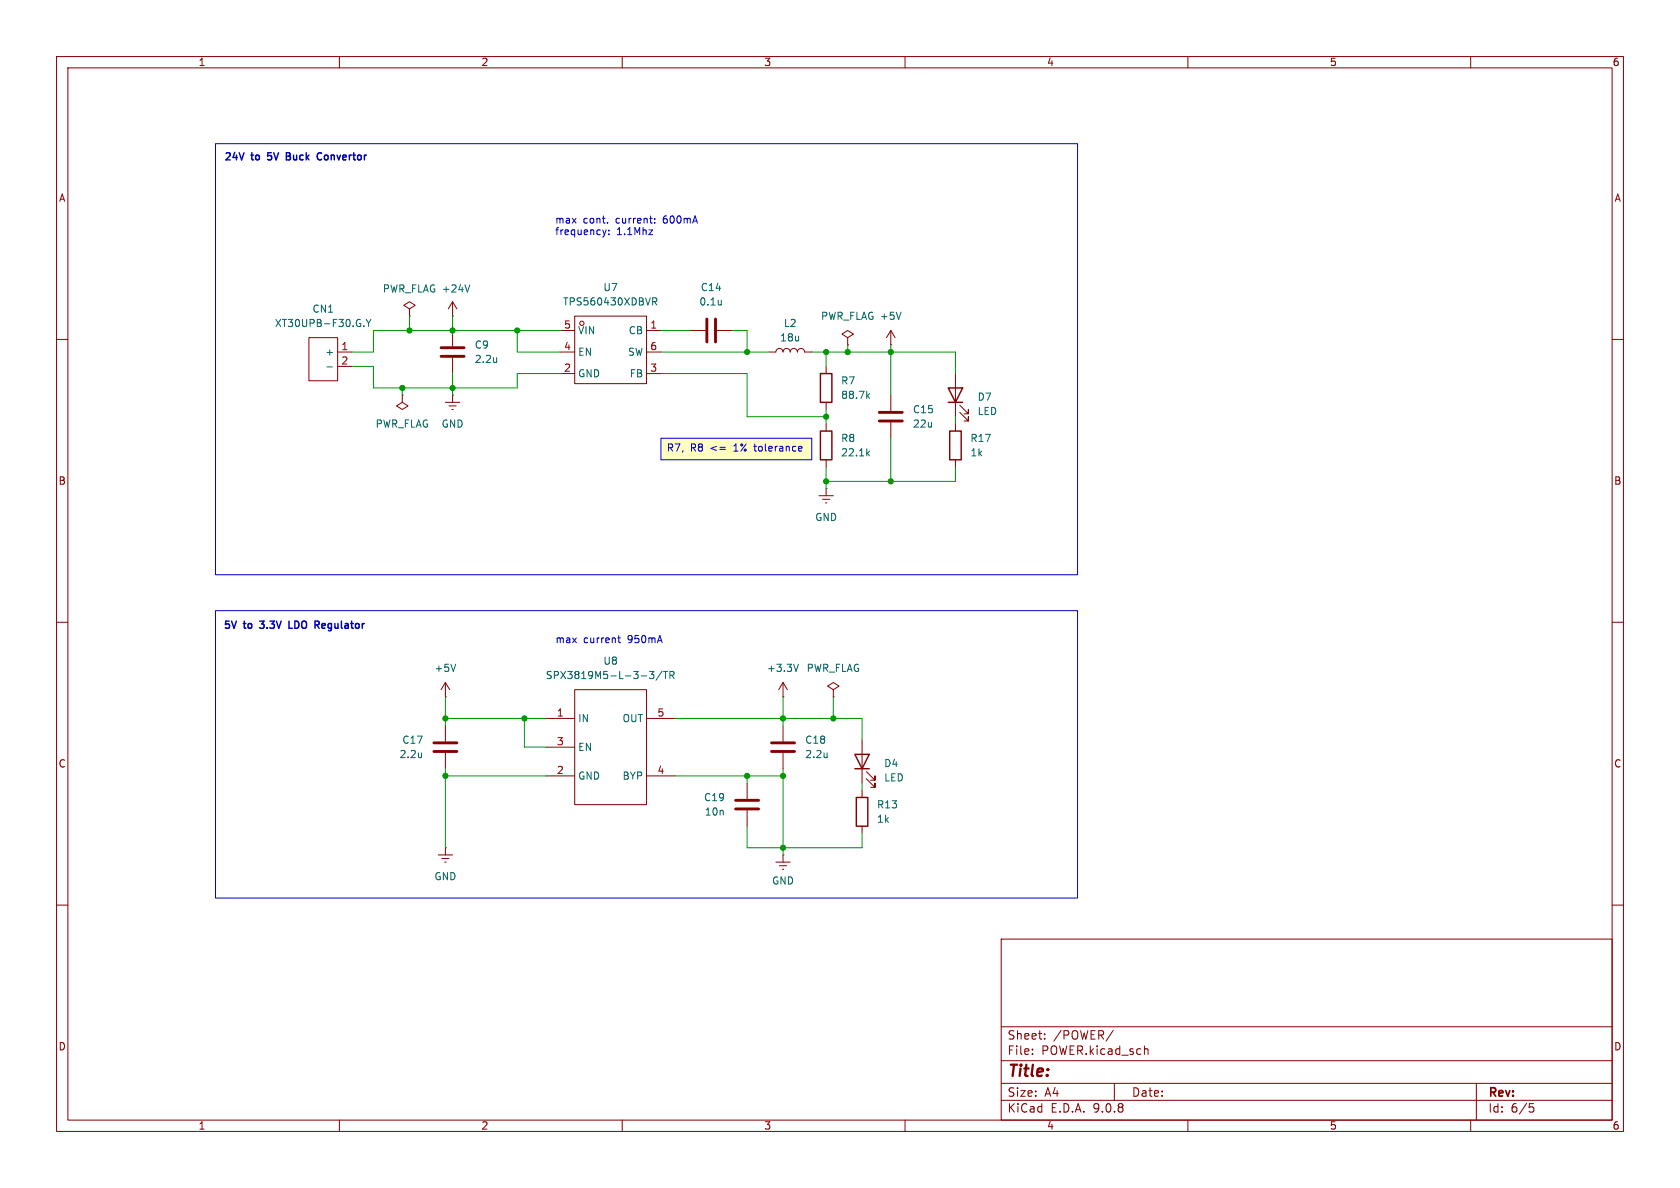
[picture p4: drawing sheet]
(kicad_sch
 (version 20250114)
 (generator "eeschema")
 (generator_version "9.0")
 (paper "A4")
 (lib_symbols
  (symbol "Device:C"
   (pin_numbers (hide yes))
   (pin_names
    (offset 0.254)) (exclude_from_sim no) (in_bom yes) (on_board yes)
   (property "Reference" "C" (at 0.635 2.54 0) (effects (font (size 1.27 1.27)) (justify left)))
   (property "Value" "C" (at 0.635 -2.54 0) (effects (font (size 1.27 1.27)) (justify left)))
   (property "Footprint" "" (at 0.9652 -3.81 0) (effects (font (size 1.27 1.27)) (hide yes)))
   (property "Datasheet" "~" (at 0 0 0) (effects (font (size 1.27 1.27)) (hide yes)))
   (property "Description" "Unpolarized capacitor" (at 0 0 0) (effects (font (size 1.27 1.27)) (hide yes)))
   (symbol "C_0_1"
    (polyline (pts (xy -2.032 0.762) (xy 2.032 0.762)) (stroke (width 0.508) (type default)) (fill (type none)))
    (polyline (pts (xy -2.032 -0.762) (xy 2.032 -0.762)) (stroke (width 0.508) (type default)) (fill (type none))))
   (symbol "C_1_1"
    (pin passive line (at 0 3.81 270) (length 2.794) (name "~" (effects (font (size 1.27 1.27)))) (number "1" (effects (font (size 1.27 1.27)))))
    (pin passive line (at 0 -3.81 90) (length 2.794) (name "~" (effects (font (size 1.27 1.27)))) (number "2" (effects (font (size 1.27 1.27))))))
   (embedded_fonts no))
  (symbol "Device:L"
   (pin_numbers (hide yes))
   (pin_names
    (offset 1.016) (hide yes)) (exclude_from_sim no) (in_bom yes) (on_board yes)
   (property "Reference" "L" (at -1.27 0 90) (effects (font (size 1.27 1.27))))
   (property "Value" "L" (at 1.905 0 90) (effects (font (size 1.27 1.27))))
   (property "Footprint" "" (at 0 0 0) (effects (font (size 1.27 1.27)) (hide yes)))
   (property "Datasheet" "~" (at 0 0 0) (effects (font (size 1.27 1.27)) (hide yes)))
   (property "Description" "Inductor" (at 0 0 0) (effects (font (size 1.27 1.27)) (hide yes)))
   (symbol "L_0_1"
    (arc (start 0 2.54) (mid 0.6323 1.905) (end 0 1.27) (stroke (width 0) (type default)) (fill (type none)))
    (arc (start 0 1.27) (mid 0.6323 0.635) (end 0 0) (stroke (width 0) (type default)) (fill (type none)))
    (arc (start 0 0) (mid 0.6323 -0.635) (end 0 -1.27) (stroke (width 0) (type default)) (fill (type none)))
    (arc (start 0 -1.27) (mid 0.6323 -1.905) (end 0 -2.54) (stroke (width 0) (type default)) (fill (type none))))
   (symbol "L_1_1"
    (pin passive line (at 0 3.81 270) (length 1.27) (name "1" (effects (font (size 1.27 1.27)))) (number "1" (effects (font (size 1.27 1.27)))))
    (pin passive line (at 0 -3.81 90) (length 1.27) (name "2" (effects (font (size 1.27 1.27)))) (number "2" (effects (font (size 1.27 1.27))))))
   (embedded_fonts no))
  (symbol "Device:LED"
   (pin_numbers (hide yes))
   (pin_names
    (offset 1.016) (hide yes)) (exclude_from_sim no) (in_bom yes) (on_board yes)
   (property "Reference" "D" (at 0 2.54 0) (effects (font (size 1.27 1.27))))
   (property "Value" "LED" (at 0 -2.54 0) (effects (font (size 1.27 1.27))))
   (property "Footprint" "" (at 0 0 0) (effects (font (size 1.27 1.27)) (hide yes)))
   (property "Datasheet" "~" (at 0 0 0) (effects (font (size 1.27 1.27)) (hide yes)))
   (property "Description" "Light emitting diode" (at 0 0 0) (effects (font (size 1.27 1.27)) (hide yes)))
   (property "Sim.Pins" "1=K 2=A" (at 0 0 0) (effects (font (size 1.27 1.27)) (hide yes)))
   (symbol "LED_0_1"
    (polyline (pts (xy -3.048 -0.762) (xy -4.572 -2.286) (xy -3.81 -2.286) (xy -4.572 -2.286) (xy -4.572 -1.524)) (stroke (width 0) (type default)) (fill (type none)))
    (polyline (pts (xy -1.778 -0.762) (xy -3.302 -2.286) (xy -2.54 -2.286) (xy -3.302 -2.286) (xy -3.302 -1.524)) (stroke (width 0) (type default)) (fill (type none)))
    (polyline (pts (xy -1.27 0) (xy 1.27 0)) (stroke (width 0) (type default)) (fill (type none)))
    (polyline (pts (xy -1.27 -1.27) (xy -1.27 1.27)) (stroke (width 0.254) (type default)) (fill (type none)))
    (polyline (pts (xy 1.27 -1.27) (xy 1.27 1.27) (xy -1.27 0) (xy 1.27 -1.27)) (stroke (width 0.254) (type default)) (fill (type none))))
   (symbol "LED_1_1"
    (pin passive line (at -3.81 0 0) (length 2.54) (name "K" (effects (font (size 1.27 1.27)))) (number "1" (effects (font (size 1.27 1.27)))))
    (pin passive line (at 3.81 0 180) (length 2.54) (name "A" (effects (font (size 1.27 1.27)))) (number "2" (effects (font (size 1.27 1.27))))))
   (embedded_fonts no))
  (symbol "Device:R"
   (pin_numbers (hide yes))
   (pin_names
    (offset 0)) (exclude_from_sim no) (in_bom yes) (on_board yes)
   (property "Reference" "R" (at 2.032 0 90) (effects (font (size 1.27 1.27))))
   (property "Value" "R" (at 0 0 90) (effects (font (size 1.27 1.27))))
   (property "Footprint" "" (at -1.778 0 90) (effects (font (size 1.27 1.27)) (hide yes)))
   (property "Datasheet" "~" (at 0 0 0) (effects (font (size 1.27 1.27)) (hide yes)))
   (property "Description" "Resistor" (at 0 0 0) (effects (font (size 1.27 1.27)) (hide yes)))
   (symbol "R_0_1"
    (rectangle (start -1.016 -2.54) (end 1.016 2.54) (stroke (width 0.254) (type default)) (fill (type none))))
   (symbol "R_1_1"
    (pin passive line (at 0 3.81 270) (length 1.27) (name "~" (effects (font (size 1.27 1.27)))) (number "1" (effects (font (size 1.27 1.27)))))
    (pin passive line (at 0 -3.81 90) (length 1.27) (name "~" (effects (font (size 1.27 1.27)))) (number "2" (effects (font (size 1.27 1.27))))))
   (embedded_fonts no))
  (symbol "EasyEDA_Lib:SPX3819M5-L-3-3/TR" (exclude_from_sim no) (in_bom yes) (on_board yes)
   (property "Reference" "U8" (at 0 15.24 0) (effects (font (size 1.27 1.27))))
   (property "Value" "~" (at 0 12.7 0) (effects (font (size 1.27 1.27))))
   (property "Footprint" "EasyEDA_Lib:SOT-23-5_L3.0-W1.7-P0.95-LS2.8-BL" (at 0 0 0) (effects (font (size 1.27 1.27)) (hide yes)))
   (property "Datasheet" "https://item.szlcsc.com/datasheet/SPX3819M5-L-3-3%252FTR/9575.html" (at 0 0 0) (effects (font (size 1.27 1.27)) (hide yes)))
   (property "Description" "Output Type:Fixed Voltage - Supply:16V Output Voltage:3.3V Output Voltage:3.3V Output Current:500mA Power Supply Rejection Ratio (PSRR):70dB Voltage Dropout:340mV@(500mA) standby current:90uA Noise:40uVrms Features:Enable；Over Temperature Protection；Over" (at 0 0 0) (effects (font (size 1.27 1.27)) (hide yes)))
   (property "Manufacturer Part" "SPX3819M5-L-3-3/TR" (at 0 0 0) (effects (font (size 1.27 1.27)) (hide yes)))
   (property "Manufacturer" "MaxLinear(迈凌)" (at 0 0 0) (effects (font (size 1.27 1.27)) (hide yes)))
   (property "Supplier Part" "C9055" (at 0 0 0) (effects (font (size 1.27 1.27)) (hide yes)))
   (property "Supplier" "LCSC" (at 0 0 0) (effects (font (size 1.27 1.27)) (hide yes)))
   (property "LCSC Part Name" "输入16V 输出3.3V 500mA" (at 0 0 0) (effects (font (size 1.27 1.27)) (hide yes)))
   (symbol "SPX3819M5-L-3-3/TR_1_0"
    (rectangle (start -6.35 10.16) (end 6.35 -10.16) (stroke (width 0) (type default)) (fill (type none)))
    (pin unspecified line (at -11.43 5.08 0) (length 5.08) (name "IN" (effects (font (size 1.27 1.27)))) (number "1" (effects (font (size 1.27 1.27)))))
    (pin unspecified line (at -11.43 0 0) (length 5.08) (name "EN" (effects (font (size 1.27 1.27)))) (number "3" (effects (font (size 1.27 1.27)))))
    (pin unspecified line (at -11.43 -5.08 0) (length 5.08) (name "GND" (effects (font (size 1.27 1.27)))) (number "2" (effects (font (size 1.27 1.27)))))
    (pin unspecified line (at 11.43 5.08 180) (length 5.08) (name "OUT" (effects (font (size 1.27 1.27)))) (number "5" (effects (font (size 1.27 1.27)))))
    (pin unspecified line (at 11.43 -5.08 180) (length 5.08) (name "BYP" (effects (font (size 1.27 1.27)))) (number "4" (effects (font (size 1.27 1.27))))))
   (embedded_fonts no))
  (symbol "EasyEDA_Lib:TPS560430XDBVR" (exclude_from_sim no) (in_bom yes) (on_board yes)
   (property "Reference" "U7" (at 0 -11.684 0) (effects (font (size 1.27 1.27))))
   (property "Value" "C524782" (at 0 -9.144 0) (effects (font (size 1.27 1.27))))
   (property "Footprint" "EasyEDA_Lib:SOT-23-6_L2.9-W1.6-P0.95-LS2.8-BL" (at 0 0 0) (effects (font (size 1.27 1.27)) (hide yes)))
   (property "Datasheet" "https://www.ti.com/cn/lit/gpn/tps560430" (at 0 0 0) (effects (font (size 1.27 1.27)) (hide yes)))
   (property "Description" "Function:Buck Voltage - Supply:4V~36V Voltage - Supply:4V~36V Output Voltage:- Output Voltage:- Output Current:600mA Frequency - Switching:1.1MHz Frequency - Switching:1.1MHz Operating Temperature:-40°C~+125°C@(TJ) Operating Temperature:-40°C~+125°C@(TJ) Sync" (at 0 0 0) (effects (font (size 1.27 1.27)) (hide yes)))
   (property "Manufacturer Part" "TPS560430XDBVR" (at 0 0 0) (effects (font (size 1.27 1.27)) (hide yes)))
   (property "Manufacturer" "TI(德州仪器)" (at 0 0 0) (effects (font (size 1.27 1.27)) (hide yes)))
   (property "Supplier Part" "C524782" (at 0 0 0) (effects (font (size 1.27 1.27)) (hide yes)))
   (property "Supplier" "LCSC" (at 0 0 0) (effects (font (size 1.27 1.27)) (hide yes)))
   (property "LCSC Part Name" "4V 至 36V、600mA 同步降压转换器" (at 0 0 0) (effects (font (size 1.27 1.27)) (hide yes)))
   (symbol "TPS560430XDBVR_1_0"
    (rectangle (start -6.35 5.08) (end 6.35 -6.858) (stroke (width 0) (type default)) (fill (type none)))
    (circle (center -5.08 3.81) (radius 0.381) (stroke (width 0) (type default)) (fill (type none)))
    (pin input line (at -8.89 2.54 0) (length 2.54) (name "VIN" (effects (font (size 1.27 1.27)))) (number "5" (effects (font (size 1.27 1.27)))))
    (pin input line (at -8.89 -1.27 0) (length 2.54) (name "EN" (effects (font (size 1.27 1.27)))) (number "4" (effects (font (size 1.27 1.27)))))
    (pin input line (at -8.89 -5.08 0) (length 2.54) (name "GND" (effects (font (size 1.27 1.27)))) (number "2" (effects (font (size 1.27 1.27)))))
    (pin input line (at 8.89 2.54 180) (length 2.54) (name "CB" (effects (font (size 1.27 1.27)))) (number "1" (effects (font (size 1.27 1.27)))))
    (pin input line (at 8.89 -1.27 180) (length 2.54) (name "SW" (effects (font (size 1.27 1.27)))) (number "6" (effects (font (size 1.27 1.27)))))
    (pin input line (at 8.89 -5.08 180) (length 2.54) (name "FB" (effects (font (size 1.27 1.27)))) (number "3" (effects (font (size 1.27 1.27))))))
   (embedded_fonts no))
  (symbol "EasyEDA_Lib:XT30UPB-F" (exclude_from_sim no) (in_bom yes) (on_board yes)
   (property "Reference" "CN" (at 0 0 0) (effects (font (size 1.27 1.27))))
   (property "Value" "" (at 0 0 0) (effects (font (size 1.27 1.27))))
   (property "Footprint" "EasyEDA_Lib:CONN-TH_XT30UPB-F" (at 0 0 0) (effects (font (size 1.27 1.27)) (hide yes)))
   (property "Datasheet" "https://item.szlcsc.com/datasheet/XT30UPB-F30.G.Y/109989.html" (at 0 0 0) (effects (font (size 1.27 1.27)) (hide yes)))
   (property "Description" "Rated current:15A Rated voltage: colour:Yellow Connector type:Model aircraft plug contact resistance: interface form:Female insulating material: metal material:Gold plating" (at 0 0 0) (effects (font (size 1.27 1.27)) (hide yes)))
   (property "Manufacturer Part" "XT30UPB-F30.G.Y" (at 0 0 0) (effects (font (size 1.27 1.27)) (hide yes)))
   (property "Manufacturer" "AMASS(艾迈斯)" (at 0 0 0) (effects (font (size 1.27 1.27)) (hide yes)))
   (property "Supplier Part" "C108769" (at 0 0 0) (effects (font (size 1.27 1.27)) (hide yes)))
   (property "Supplier" "LCSC" (at 0 0 0) (effects (font (size 1.27 1.27)) (hide yes)))
   (property "LCSC Part Name" "AMASS(艾迈斯)模插头锂电池插头电机控制器充电器电池接头连接器焊接 PCB直立焊板立式 母头XT30UPB-F30.G.Y" (at 0 0 0) (effects (font (size 1.27 1.27)) (hide yes)))
   (symbol "XT30UPB-F_1_0"
    (rectangle (start 0 -2.54) (end 5.08 5.08) (stroke (width 0) (type default)) (fill (type none)))
    (pin unspecified line (at -2.54 2.54 0) (length 2.54) (name "+" (effects (font (size 1.27 1.27)))) (number "1" (effects (font (size 1.27 1.27)))))
    (pin unspecified line (at -2.54 0 0) (length 2.54) (name "-" (effects (font (size 1.27 1.27)))) (number "2" (effects (font (size 1.27 1.27))))))
   (embedded_fonts no))
  (symbol "power:+24V"
   (power)
   (pin_numbers (hide yes))
   (pin_names
    (offset 0) (hide yes)) (exclude_from_sim no) (in_bom yes) (on_board yes)
   (property "Reference" "#PWR" (at 0 -3.81 0) (effects (font (size 1.27 1.27)) (hide yes)))
   (property "Value" "+24V" (at 0 3.556 0) (effects (font (size 1.27 1.27))))
   (property "Footprint" "" (at 0 0 0) (effects (font (size 1.27 1.27)) (hide yes)))
   (property "Datasheet" "" (at 0 0 0) (effects (font (size 1.27 1.27)) (hide yes)))
   (property "Description" "Power symbol creates a global label with name \"+24V\"" (at 0 0 0) (effects (font (size 1.27 1.27)) (hide yes)))
   (symbol "+24V_0_1"
    (polyline (pts (xy -0.762 1.27) (xy 0 2.54)) (stroke (width 0) (type default)) (fill (type none)))
    (polyline (pts (xy 0 2.54) (xy 0.762 1.27)) (stroke (width 0) (type default)) (fill (type none)))
    (polyline (pts (xy 0 0) (xy 0 2.54)) (stroke (width 0) (type default)) (fill (type none))))
   (symbol "+24V_1_1"
    (pin power_in line (at 0 0 90) (length 0) (name "~" (effects (font (size 1.27 1.27)))) (number "1" (effects (font (size 1.27 1.27))))))
   (embedded_fonts no))
  (symbol "power:GNDREF"
   (power)
   (pin_numbers (hide yes))
   (pin_names
    (offset 0) (hide yes)) (exclude_from_sim no) (in_bom yes) (on_board yes)
   (property "Reference" "#PWR" (at 0 -6.35 0) (effects (font (size 1.27 1.27)) (hide yes)))
   (property "Value" "GNDREF" (at 0 -3.81 0) (effects (font (size 1.27 1.27))))
   (property "Footprint" "" (at 0 0 0) (effects (font (size 1.27 1.27)) (hide yes)))
   (property "Datasheet" "" (at 0 0 0) (effects (font (size 1.27 1.27)) (hide yes)))
   (property "Description" "Power symbol creates a global label with name \"GNDREF\" , reference supply ground" (at 0 0 0) (effects (font (size 1.27 1.27)) (hide yes)))
   (symbol "GNDREF_0_1"
    (polyline (pts (xy -0.635 -1.905) (xy 0.635 -1.905)) (stroke (width 0) (type default)) (fill (type none)))
    (polyline (pts (xy -0.127 -2.54) (xy 0.127 -2.54)) (stroke (width 0) (type default)) (fill (type none)))
    (polyline (pts (xy 0 -1.27) (xy 0 0)) (stroke (width 0) (type default)) (fill (type none)))
    (polyline (pts (xy 1.27 -1.27) (xy -1.27 -1.27)) (stroke (width 0) (type default)) (fill (type none))))
   (symbol "GNDREF_1_1"
    (pin power_in line (at 0 0 270) (length 0) (name "~" (effects (font (size 1.27 1.27)))) (number "1" (effects (font (size 1.27 1.27))))))
   (embedded_fonts no))
  (symbol "power:PWR_FLAG"
   (power)
   (pin_numbers (hide yes))
   (pin_names
    (offset 0) (hide yes)) (exclude_from_sim no) (in_bom yes) (on_board yes)
   (property "Reference" "#FLG" (at 0 1.905 0) (effects (font (size 1.27 1.27)) (hide yes)))
   (property "Value" "PWR_FLAG" (at 0 3.81 0) (effects (font (size 1.27 1.27))))
   (property "Footprint" "" (at 0 0 0) (effects (font (size 1.27 1.27)) (hide yes)))
   (property "Datasheet" "~" (at 0 0 0) (effects (font (size 1.27 1.27)) (hide yes)))
   (property "Description" "Special symbol for telling ERC where power comes from" (at 0 0 0) (effects (font (size 1.27 1.27)) (hide yes)))
   (symbol "PWR_FLAG_0_0"
    (pin power_out line (at 0 0 90) (length 0) (name "~" (effects (font (size 1.27 1.27)))) (number "1" (effects (font (size 1.27 1.27))))))
   (symbol "PWR_FLAG_0_1"
    (polyline (pts (xy 0 0) (xy 0 1.27) (xy -1.016 1.905) (xy 0 2.54) (xy 1.016 1.905) (xy 0 1.27)) (stroke (width 0) (type default)) (fill (type none))))
   (embedded_fonts no)))
 (rectangle
  (start 38.1 25.4)
  (end 190.5 101.6)
  (stroke (width 0) (type solid))
  (fill (type none)))
 (rectangle
  (start 38.1 107.95)
  (end 190.5 158.75)
  (stroke (width 0) (type default))
  (fill (type none)))
 (text "max cont. current: 600mA\nfrequency: 1.1Mhz"
  (exclude_from_sim no)
  (at 98.044 40.132 0)
  (effects (font (size 1.27 1.27)) (justify left)))
 (text "5V to 3.3V LDO Regulator\n"
  (exclude_from_sim no)
  (at 52.07 110.744 0)
  (effects (font (size 1.27 1.27) (thickness 0.254)
    (bold yes))))
 (text "24V to 5V Buck Convertor"
  (exclude_from_sim no)
  (at 52.324 27.94 0)
  (effects (font (size 1.27 1.27) (thickness 0.254)
    (bold yes))))
 (text "max current 950mA"
  (exclude_from_sim no)
  (at 107.696 113.284 0)
  (effects (font (size 1.27 1.27))))
 (text_box "R7, R8 <= 1% tolerance"
  (exclude_from_sim no)
  (at 116.84 77.47 0)
  (size 26.67 3.81)
  (margins 0.9525 0.9525 0.9525 0.9525)
  (stroke (width 0) (type solid))
  (fill (type color) (color 255 255 194 1))
  (effects (font (size 1.27 1.27)) (justify left top)))
 (junction
  (at 78.74 127)
  (diameter 0)
  (color 0 0 0 0))
 (junction
  (at 146.05 85.09)
  (diameter 0)
  (color 0 0 0 0))
 (junction
  (at 72.39 58.42)
  (diameter 0)
  (color 0 0 0 0))
 (junction
  (at 91.44 58.42)
  (diameter 0)
  (color 0 0 0 0))
 (junction
  (at 146.05 62.23)
  (diameter 0)
  (color 0 0 0 0))
 (junction
  (at 157.48 85.09)
  (diameter 0)
  (color 0 0 0 0))
 (junction
  (at 138.43 149.86)
  (diameter 0)
  (color 0 0 0 0))
 (junction
  (at 92.71 127)
  (diameter 0)
  (color 0 0 0 0))
 (junction
  (at 71.12 68.58)
  (diameter 0)
  (color 0 0 0 0))
 (junction
  (at 78.74 137.16)
  (diameter 0)
  (color 0 0 0 0))
 (junction
  (at 80.01 58.42)
  (diameter 0)
  (color 0 0 0 0))
 (junction
  (at 132.08 62.23)
  (diameter 0)
  (color 0 0 0 0))
 (junction
  (at 146.05 73.66)
  (diameter 0)
  (color 0 0 0 0))
 (junction
  (at 138.43 137.16)
  (diameter 0)
  (color 0 0 0 0))
 (junction
  (at 157.48 62.23)
  (diameter 0)
  (color 0 0 0 0))
 (junction
  (at 132.08 137.16)
  (diameter 0)
  (color 0 0 0 0))
 (junction
  (at 80.01 68.58)
  (diameter 0)
  (color 0 0 0 0))
 (junction
  (at 138.43 127)
  (diameter 0)
  (color 0 0 0 0))
 (junction
  (at 149.86 62.23)
  (diameter 0)
  (color 0 0 0 0))
 (junction
  (at 147.32 127)
  (diameter 0)
  (color 0 0 0 0))
 (wire
  (pts (xy 138.43 127) (xy 138.43 128.27))
  (stroke (width 0) (type default)))
 (wire
  (pts (xy 78.74 137.16) (xy 96.52 137.16))
  (stroke (width 0) (type default)))
 (wire
  (pts (xy 78.74 149.86) (xy 78.74 137.16))
  (stroke (width 0) (type default)))
 (wire
  (pts (xy 80.01 66.04) (xy 80.01 68.58))
  (stroke (width 0) (type default)))
 (wire
  (pts (xy 132.08 149.86) (xy 138.43 149.86))
  (stroke (width 0) (type default)))
 (wire
  (pts (xy 62.23 62.23) (xy 66.04 62.23))
  (stroke (width 0) (type default)))
 (wire
  (pts (xy 80.01 68.58) (xy 91.44 68.58))
  (stroke (width 0) (type default)))
 (wire
  (pts (xy 62.23 64.77) (xy 66.04 64.77))
  (stroke (width 0) (type default)))
 (wire
  (pts (xy 78.74 123.19) (xy 78.74 127))
  (stroke (width 0) (type default)))
 (wire
  (pts (xy 157.48 62.23) (xy 168.91 62.23))
  (stroke (width 0) (type default)))
 (wire
  (pts (xy 66.04 62.23) (xy 66.04 58.42))
  (stroke (width 0) (type default)))
 (wire
  (pts (xy 157.48 85.09) (xy 157.48 77.47))
  (stroke (width 0) (type default)))
 (wire
  (pts (xy 78.74 127) (xy 92.71 127))
  (stroke (width 0) (type default)))
 (wire
  (pts (xy 143.51 62.23) (xy 146.05 62.23))
  (stroke (width 0) (type default)))
 (wire
  (pts (xy 132.08 146.05) (xy 132.08 149.86))
  (stroke (width 0) (type default)))
 (wire
  (pts (xy 99.06 62.23) (xy 91.44 62.23))
  (stroke (width 0) (type default)))
 (wire
  (pts (xy 168.91 73.66) (xy 168.91 74.93))
  (stroke (width 0) (type default)))
 (wire
  (pts (xy 92.71 132.08) (xy 96.52 132.08))
  (stroke (width 0) (type default)))
 (wire
  (pts (xy 80.01 68.58) (xy 80.01 69.85))
  (stroke (width 0) (type default)))
 (wire
  (pts (xy 119.38 137.16) (xy 132.08 137.16))
  (stroke (width 0) (type default)))
 (wire
  (pts (xy 99.06 58.42) (xy 91.44 58.42))
  (stroke (width 0) (type default)))
 (wire
  (pts (xy 146.05 62.23) (xy 146.05 64.77))
  (stroke (width 0) (type default)))
 (wire
  (pts (xy 152.4 138.43) (xy 152.4 139.7))
  (stroke (width 0) (type default)))
 (wire
  (pts (xy 152.4 147.32) (xy 152.4 149.86))
  (stroke (width 0) (type default)))
 (wire
  (pts (xy 78.74 127) (xy 78.74 128.27))
  (stroke (width 0) (type default)))
 (wire
  (pts (xy 72.39 58.42) (xy 80.01 58.42))
  (stroke (width 0) (type default)))
 (wire
  (pts (xy 119.38 127) (xy 138.43 127))
  (stroke (width 0) (type default)))
 (wire
  (pts (xy 91.44 62.23) (xy 91.44 58.42))
  (stroke (width 0) (type default)))
 (wire
  (pts (xy 138.43 137.16) (xy 138.43 135.89))
  (stroke (width 0) (type default)))
 (wire
  (pts (xy 66.04 68.58) (xy 71.12 68.58))
  (stroke (width 0) (type default)))
 (wire
  (pts (xy 132.08 66.04) (xy 116.84 66.04))
  (stroke (width 0) (type default)))
 (wire
  (pts (xy 147.32 123.19) (xy 147.32 127))
  (stroke (width 0) (type default)))
 (wire
  (pts (xy 129.54 58.42) (xy 132.08 58.42))
  (stroke (width 0) (type default)))
 (wire
  (pts (xy 168.91 82.55) (xy 168.91 85.09))
  (stroke (width 0) (type default)))
 (wire
  (pts (xy 168.91 85.09) (xy 157.48 85.09))
  (stroke (width 0) (type default)))
 (wire
  (pts (xy 138.43 149.86) (xy 152.4 149.86))
  (stroke (width 0) (type default)))
 (wire
  (pts (xy 146.05 62.23) (xy 149.86 62.23))
  (stroke (width 0) (type default)))
 (wire
  (pts (xy 71.12 68.58) (xy 71.12 69.85))
  (stroke (width 0) (type default)))
 (wire
  (pts (xy 149.86 62.23) (xy 157.48 62.23))
  (stroke (width 0) (type default)))
 (wire
  (pts (xy 132.08 137.16) (xy 138.43 137.16))
  (stroke (width 0) (type default)))
 (wire
  (pts (xy 132.08 73.66) (xy 132.08 66.04))
  (stroke (width 0) (type default)))
 (wire
  (pts (xy 146.05 73.66) (xy 146.05 74.93))
  (stroke (width 0) (type default)))
 (wire
  (pts (xy 66.04 64.77) (xy 66.04 68.58))
  (stroke (width 0) (type default)))
 (wire
  (pts (xy 116.84 62.23) (xy 132.08 62.23))
  (stroke (width 0) (type default)))
 (wire
  (pts (xy 132.08 58.42) (xy 132.08 62.23))
  (stroke (width 0) (type default)))
 (wire
  (pts (xy 138.43 149.86) (xy 138.43 151.13))
  (stroke (width 0) (type default)))
 (wire
  (pts (xy 146.05 85.09) (xy 146.05 86.36))
  (stroke (width 0) (type default)))
 (wire
  (pts (xy 138.43 137.16) (xy 138.43 149.86))
  (stroke (width 0) (type default)))
 (wire
  (pts (xy 138.43 127) (xy 147.32 127))
  (stroke (width 0) (type default)))
 (wire
  (pts (xy 146.05 82.55) (xy 146.05 85.09))
  (stroke (width 0) (type default)))
 (wire
  (pts (xy 146.05 85.09) (xy 157.48 85.09))
  (stroke (width 0) (type default)))
 (wire
  (pts (xy 149.86 60.96) (xy 149.86 62.23))
  (stroke (width 0) (type default)))
 (wire
  (pts (xy 168.91 62.23) (xy 168.91 66.04))
  (stroke (width 0) (type default)))
 (wire
  (pts (xy 91.44 66.04) (xy 99.06 66.04))
  (stroke (width 0) (type default)))
 (wire
  (pts (xy 92.71 127) (xy 96.52 127))
  (stroke (width 0) (type default)))
 (wire
  (pts (xy 116.84 58.42) (xy 121.92 58.42))
  (stroke (width 0) (type default)))
 (wire
  (pts (xy 138.43 123.19) (xy 138.43 127))
  (stroke (width 0) (type default)))
 (wire
  (pts (xy 132.08 137.16) (xy 132.08 138.43))
  (stroke (width 0) (type default)))
 (wire
  (pts (xy 91.44 68.58) (xy 91.44 66.04))
  (stroke (width 0) (type default)))
 (wire
  (pts (xy 91.44 58.42) (xy 80.01 58.42))
  (stroke (width 0) (type default)))
 (wire
  (pts (xy 78.74 137.16) (xy 78.74 135.89))
  (stroke (width 0) (type default)))
 (wire
  (pts (xy 146.05 72.39) (xy 146.05 73.66))
  (stroke (width 0) (type default)))
 (wire
  (pts (xy 66.04 58.42) (xy 72.39 58.42))
  (stroke (width 0) (type default)))
 (wire
  (pts (xy 80.01 58.42) (xy 80.01 55.88))
  (stroke (width 0) (type default)))
 (wire
  (pts (xy 132.08 62.23) (xy 135.89 62.23))
  (stroke (width 0) (type default)))
 (wire
  (pts (xy 146.05 73.66) (xy 132.08 73.66))
  (stroke (width 0) (type default)))
 (wire
  (pts (xy 147.32 127) (xy 152.4 127))
  (stroke (width 0) (type default)))
 (wire
  (pts (xy 157.48 60.96) (xy 157.48 62.23))
  (stroke (width 0) (type default)))
 (wire
  (pts (xy 71.12 68.58) (xy 80.01 68.58))
  (stroke (width 0) (type default)))
 (wire
  (pts (xy 157.48 62.23) (xy 157.48 69.85))
  (stroke (width 0) (type default)))
 (wire
  (pts (xy 152.4 127) (xy 152.4 130.81))
  (stroke (width 0) (type default)))
 (wire
  (pts (xy 92.71 127) (xy 92.71 132.08))
  (stroke (width 0) (type default)))
 (wire
  (pts (xy 72.39 55.88) (xy 72.39 58.42))
  (stroke (width 0) (type default)))
 (symbol
  (lib_id "Device:LED")
  (at 168.91 69.85 90)
  (unit 1)
  (exclude_from_sim no)
  (in_bom yes)
  (on_board yes)
  (dnp no)
  (property "Reference" "D7" (at 172.72 70.1674 90) (effects (font (size 1.27 1.27)) (justify right)))
  (property "Value" "LED" (at 172.72 72.7074 90) (effects (font (size 1.27 1.27)) (justify right)))
  (property "Footprint" "LED_SMD:LED_0603_1608Metric" (at 168.91 69.85 0) (effects (font (size 1.27 1.27)) (hide yes)))
  (property "Datasheet" "~" (at 168.91 69.85 0) (effects (font (size 1.27 1.27)) (hide yes)))
  (property "Description" "Light emitting diode" (at 168.91 69.85 0) (effects (font (size 1.27 1.27)) (hide yes)))
  (property "Sim.Pins" "1=K 2=A" (at 168.91 69.85 0) (effects (font (size 1.27 1.27)) (hide yes)))
  (pin "1")
  (pin "2"))
 (symbol
  (lib_id "Device:C")
  (at 78.74 132.08 0)
  (mirror x)
  (unit 1)
  (exclude_from_sim no)
  (in_bom yes)
  (on_board yes)
  (dnp no)
  (property "Reference" "C17" (at 74.93 130.8099 0) (effects (font (size 1.27 1.27)) (justify right)))
  (property "Value" "2.2u" (at 74.93 133.3499 0) (effects (font (size 1.27 1.27)) (justify right)))
  (property "Footprint" "Capacitor_SMD:C_0402_1005Metric" (at 79.7052 128.27 0) (effects (font (size 1.27 1.27)) (hide yes)))
  (property "Datasheet" "~" (at 78.74 132.08 0) (effects (font (size 1.27 1.27)) (hide yes)))
  (property "Description" "Unpolarized capacitor" (at 78.74 132.08 0) (effects (font (size 1.27 1.27)) (hide yes)))
  (pin "1")
  (pin "2"))
 (symbol
  (lib_id "power:+24V")
  (at 138.43 123.19 0)
  (unit 1)
  (exclude_from_sim no)
  (in_bom yes)
  (on_board yes)
  (dnp no)
  (fields_autoplaced yes)
  (property "Reference" "#PWR032" (at 138.43 127 0) (effects (font (size 1.27 1.27)) (hide yes)))
  (property "Value" "+3.3V" (at 138.43 118.11 0) (effects (font (size 1.27 1.27))))
  (property "Footprint" "" (at 138.43 123.19 0) (effects (font (size 1.27 1.27)) (hide yes)))
  (property "Datasheet" "" (at 138.43 123.19 0) (effects (font (size 1.27 1.27)) (hide yes)))
  (property "Description" "Power symbol creates a global label with name \"+24V\"" (at 138.43 123.19 0) (effects (font (size 1.27 1.27)) (hide yes)))
  (pin "1"))
 (symbol
  (lib_id "Device:R")
  (at 168.91 78.74 0)
  (unit 1)
  (exclude_from_sim no)
  (in_bom yes)
  (on_board yes)
  (dnp no)
  (fields_autoplaced yes)
  (property "Reference" "R17" (at 171.45 77.4699 0) (effects (font (size 1.27 1.27)) (justify left)))
  (property "Value" "1k" (at 171.45 80.0099 0) (effects (font (size 1.27 1.27)) (justify left)))
  (property "Footprint" "PCM_Resistor_SMD_AKL:R_0402_1005Metric" (at 167.132 78.74 90) (effects (font (size 1.27 1.27)) (hide yes)))
  (property "Datasheet" "~" (at 168.91 78.74 0) (effects (font (size 1.27 1.27)) (hide yes)))
  (property "Description" "Resistor" (at 168.91 78.74 0) (effects (font (size 1.27 1.27)) (hide yes)))
  (pin "2")
  (pin "1"))
 (symbol
  (lib_id "EasyEDA_Lib:SPX3819M5-L-3-3/TR")
  (at 107.95 132.08 0)
  (unit 1)
  (exclude_from_sim no)
  (in_bom yes)
  (on_board yes)
  (dnp no)
  (fields_autoplaced yes)
  (property "Reference" "U8" (at 107.95 116.84 0) (effects (font (size 1.27 1.27))))
  (property "Value" "SPX3819M5-L-3-3/TR" (at 107.95 119.38 0) (effects (font (size 1.27 1.27))))
  (property "Footprint" "EasyEDA_Lib:SOT-23-5_L3.0-W1.7-P0.95-LS2.8-BL" (at 107.95 132.08 0) (effects (font (size 1.27 1.27)) (hide yes)))
  (property "Datasheet" "https://item.szlcsc.com/datasheet/SPX3819M5-L-3-3%252FTR/9575.html" (at 107.95 132.08 0) (effects (font (size 1.27 1.27)) (hide yes)))
  (property "Description" "Output Type:Fixed Voltage - Supply:16V Output Voltage:3.3V Output Voltage:3.3V Output Current:500mA Power Supply Rejection Ratio (PSRR):70dB Voltage Dropout:340mV@(500mA) standby current:90uA Noise:40uVrms Features:Enable；Over Temperature Protection；Over" (at 107.95 132.08 0) (effects (font (size 1.27 1.27)) (hide yes)))
  (property "Manufacturer Part" "SPX3819M5-L-3-3/TR" (at 107.95 132.08 0) (effects (font (size 1.27 1.27)) (hide yes)))
  (property "Manufacturer" "MaxLinear(迈凌)" (at 107.95 132.08 0) (effects (font (size 1.27 1.27)) (hide yes)))
  (property "Supplier Part" "C9055" (at 107.95 132.08 0) (effects (font (size 1.27 1.27)) (hide yes)))
  (property "Supplier" "LCSC" (at 107.95 132.08 0) (effects (font (size 1.27 1.27)) (hide yes)))
  (property "LCSC Part Name" "输入16V 输出3.3V 500mA" (at 107.95 132.08 0) (effects (font (size 1.27 1.27)) (hide yes)))
  (pin "3")
  (pin "5")
  (pin "2")
  (pin "4")
  (pin "1"))
 (symbol
  (lib_id "power:+24V")
  (at 157.48 60.96 0)
  (unit 1)
  (exclude_from_sim no)
  (in_bom yes)
  (on_board yes)
  (dnp no)
  (fields_autoplaced yes)
  (property "Reference" "#PWR027" (at 157.48 64.77 0) (effects (font (size 1.27 1.27)) (hide yes)))
  (property "Value" "+5V" (at 157.48 55.88 0) (effects (font (size 1.27 1.27))))
  (property "Footprint" "" (at 157.48 60.96 0) (effects (font (size 1.27 1.27)) (hide yes)))
  (property "Datasheet" "" (at 157.48 60.96 0) (effects (font (size 1.27 1.27)) (hide yes)))
  (property "Description" "Power symbol creates a global label with name \"+24V\"" (at 157.48 60.96 0) (effects (font (size 1.27 1.27)) (hide yes)))
  (pin "1"))
 (symbol
  (lib_id "Device:L")
  (at 139.7 62.23 90)
  (unit 1)
  (exclude_from_sim no)
  (in_bom yes)
  (on_board yes)
  (dnp no)
  (property "Reference" "L2" (at 139.7 57.15 90) (effects (font (size 1.27 1.27))))
  (property "Value" "18u" (at 139.7 59.69 90) (effects (font (size 1.27 1.27))))
  (property "Footprint" "EasyEDA_Lib:IND-SMD_L3.0-W3.0_FNR30XXS" (at 139.7 62.23 0) (effects (font (size 1.27 1.27)) (hide yes)))
  (property "Datasheet" "~" (at 139.7 62.23 0) (effects (font (size 1.27 1.27)) (hide yes)))
  (property "Description" "Inductor" (at 139.7 62.23 0) (effects (font (size 1.27 1.27)) (hide yes)))
  (pin "2")
  (pin "1"))
 (symbol
  (lib_id "Device:R")
  (at 152.4 143.51 0)
  (unit 1)
  (exclude_from_sim no)
  (in_bom yes)
  (on_board yes)
  (dnp no)
  (fields_autoplaced yes)
  (property "Reference" "R13" (at 154.94 142.2399 0) (effects (font (size 1.27 1.27)) (justify left)))
  (property "Value" "1k" (at 154.94 144.7799 0) (effects (font (size 1.27 1.27)) (justify left)))
  (property "Footprint" "PCM_Resistor_SMD_AKL:R_0402_1005Metric" (at 150.622 143.51 90) (effects (font (size 1.27 1.27)) (hide yes)))
  (property "Datasheet" "~" (at 152.4 143.51 0) (effects (font (size 1.27 1.27)) (hide yes)))
  (property "Description" "Resistor" (at 152.4 143.51 0) (effects (font (size 1.27 1.27)) (hide yes)))
  (pin "2")
  (pin "1"))
 (symbol
  (lib_id "Device:R")
  (at 146.05 78.74 0)
  (unit 1)
  (exclude_from_sim no)
  (in_bom yes)
  (on_board yes)
  (dnp no)
  (fields_autoplaced yes)
  (property "Reference" "R8" (at 148.59 77.4699 0) (effects (font (size 1.27 1.27)) (justify left)))
  (property "Value" "22.1k" (at 148.59 80.0099 0) (effects (font (size 1.27 1.27)) (justify left)))
  (property "Footprint" "PCM_Resistor_SMD_AKL:R_0402_1005Metric" (at 144.272 78.74 90) (effects (font (size 1.27 1.27)) (hide yes)))
  (property "Datasheet" "~" (at 146.05 78.74 0) (effects (font (size 1.27 1.27)) (hide yes)))
  (property "Description" "Resistor" (at 146.05 78.74 0) (effects (font (size 1.27 1.27)) (hide yes)))
  (pin "1")
  (pin "2"))
 (symbol
  (lib_id "power:+24V")
  (at 78.74 123.19 0)
  (unit 1)
  (exclude_from_sim no)
  (in_bom yes)
  (on_board yes)
  (dnp no)
  (fields_autoplaced yes)
  (property "Reference" "#PWR028" (at 78.74 127 0) (effects (font (size 1.27 1.27)) (hide yes)))
  (property "Value" "+5V" (at 78.74 118.11 0) (effects (font (size 1.27 1.27))))
  (property "Footprint" "" (at 78.74 123.19 0) (effects (font (size 1.27 1.27)) (hide yes)))
  (property "Datasheet" "" (at 78.74 123.19 0) (effects (font (size 1.27 1.27)) (hide yes)))
  (property "Description" "Power symbol creates a global label with name \"+24V\"" (at 78.74 123.19 0) (effects (font (size 1.27 1.27)) (hide yes)))
  (pin "1"))
 (symbol
  (lib_id "power:PWR_FLAG")
  (at 149.86 60.96 0)
  (unit 1)
  (exclude_from_sim no)
  (in_bom yes)
  (on_board yes)
  (dnp no)
  (fields_autoplaced yes)
  (property "Reference" "#FLG03" (at 149.86 59.055 0) (effects (font (size 1.27 1.27)) (hide yes)))
  (property "Value" "PWR_FLAG" (at 149.86 55.88 0) (effects (font (size 1.27 1.27))))
  (property "Footprint" "" (at 149.86 60.96 0) (effects (font (size 1.27 1.27)) (hide yes)))
  (property "Datasheet" "~" (at 149.86 60.96 0) (effects (font (size 1.27 1.27)) (hide yes)))
  (property "Description" "Special symbol for telling ERC where power comes from" (at 149.86 60.96 0) (effects (font (size 1.27 1.27)) (hide yes)))
  (pin "1"))
 (symbol
  (lib_id "EasyEDA_Lib:TPS560430XDBVR")
  (at 107.95 60.96 0)
  (unit 1)
  (exclude_from_sim no)
  (in_bom yes)
  (on_board yes)
  (dnp no)
  (fields_autoplaced yes)
  (property "Reference" "U7" (at 107.95 50.8 0) (effects (font (size 1.27 1.27))))
  (property "Value" "TPS560430XDBVR" (at 107.95 53.34 0) (effects (font (size 1.27 1.27))))
  (property "Footprint" "EasyEDA_Lib:SOT-23-6_L2.9-W1.6-P0.95-LS2.8-BL" (at 107.95 60.96 0) (effects (font (size 1.27 1.27)) (hide yes)))
  (property "Datasheet" "https://www.ti.com/cn/lit/gpn/tps560430" (at 107.95 60.96 0) (effects (font (size 1.27 1.27)) (hide yes)))
  (property "Description" "Function:Buck Voltage - Supply:4V~36V Voltage - Supply:4V~36V Output Voltage:- Output Voltage:- Output Current:600mA Frequency - Switching:1.1MHz Frequency - Switching:1.1MHz Operating Temperature:-40°C~+125°C@(TJ) Operating Temperature:-40°C~+125°C@(TJ) Sync" (at 107.95 60.96 0) (effects (font (size 1.27 1.27)) (hide yes)))
  (property "Manufacturer Part" "TPS560430XDBVR" (at 107.95 60.96 0) (effects (font (size 1.27 1.27)) (hide yes)))
  (property "Manufacturer" "TI(德州仪器)" (at 107.95 60.96 0) (effects (font (size 1.27 1.27)) (hide yes)))
  (property "Supplier Part" "C524782" (at 107.95 60.96 0) (effects (font (size 1.27 1.27)) (hide yes)))
  (property "Supplier" "LCSC" (at 107.95 60.96 0) (effects (font (size 1.27 1.27)) (hide yes)))
  (property "LCSC Part Name" "4V 至 36V、600mA 同步降压转换器" (at 107.95 60.96 0) (effects (font (size 1.27 1.27)) (hide yes)))
  (pin "4")
  (pin "1")
  (pin "2")
  (pin "6")
  (pin "3")
  (pin "5"))
 (symbol
  (lib_id "power:PWR_FLAG")
  (at 71.12 69.85 0)
  (mirror x)
  (unit 1)
  (exclude_from_sim no)
  (in_bom yes)
  (on_board yes)
  (dnp no)
  (property "Reference" "#FLG06" (at 71.12 71.755 0) (effects (font (size 1.27 1.27)) (hide yes)))
  (property "Value" "PWR_FLAG" (at 71.12 74.93 0) (effects (font (size 1.27 1.27))))
  (property "Footprint" "" (at 71.12 69.85 0) (effects (font (size 1.27 1.27)) (hide yes)))
  (property "Datasheet" "~" (at 71.12 69.85 0) (effects (font (size 1.27 1.27)) (hide yes)))
  (property "Description" "Special symbol for telling ERC where power comes from" (at 71.12 69.85 0) (effects (font (size 1.27 1.27)) (hide yes)))
  (pin "1"))
 (symbol
  (lib_id "power:GNDREF")
  (at 138.43 151.13 0)
  (unit 1)
  (exclude_from_sim no)
  (in_bom yes)
  (on_board yes)
  (dnp no)
  (property "Reference" "#PWR031" (at 138.43 157.48 0) (effects (font (size 1.27 1.27)) (hide yes)))
  (property "Value" "GND" (at 138.43 155.702 0) (effects (font (size 1.27 1.27))))
  (property "Footprint" "" (at 138.43 151.13 0) (effects (font (size 1.27 1.27)) (hide yes)))
  (property "Datasheet" "" (at 138.43 151.13 0) (effects (font (size 1.27 1.27)) (hide yes)))
  (property "Description" "Power symbol creates a global label with name \"GNDREF\" , reference supply ground" (at 138.43 151.13 0) (effects (font (size 1.27 1.27)) (hide yes)))
  (pin "1"))
 (symbol
  (lib_id "power:GNDREF")
  (at 80.01 69.85 0)
  (unit 1)
  (exclude_from_sim no)
  (in_bom yes)
  (on_board yes)
  (dnp no)
  (fields_autoplaced yes)
  (property "Reference" "#PWR015" (at 80.01 76.2 0) (effects (font (size 1.27 1.27)) (hide yes)))
  (property "Value" "GND" (at 80.01 74.93 0) (effects (font (size 1.27 1.27))))
  (property "Footprint" "" (at 80.01 69.85 0) (effects (font (size 1.27 1.27)) (hide yes)))
  (property "Datasheet" "" (at 80.01 69.85 0) (effects (font (size 1.27 1.27)) (hide yes)))
  (property "Description" "Power symbol creates a global label with name \"GNDREF\" , reference supply ground" (at 80.01 69.85 0) (effects (font (size 1.27 1.27)) (hide yes)))
  (pin "1"))
 (symbol
  (lib_id "Device:C")
  (at 125.73 58.42 90)
  (unit 1)
  (exclude_from_sim no)
  (in_bom yes)
  (on_board yes)
  (dnp no)
  (fields_autoplaced yes)
  (property "Reference" "C14" (at 125.73 50.8 90) (effects (font (size 1.27 1.27))))
  (property "Value" "0.1u" (at 125.73 53.34 90) (effects (font (size 1.27 1.27))))
  (property "Footprint" "Capacitor_SMD:C_0402_1005Metric" (at 129.54 57.4548 0) (effects (font (size 1.27 1.27)) (hide yes)))
  (property "Datasheet" "~" (at 125.73 58.42 0) (effects (font (size 1.27 1.27)) (hide yes)))
  (property "Description" "Unpolarized capacitor" (at 125.73 58.42 0) (effects (font (size 1.27 1.27)) (hide yes)))
  (pin "1")
  (pin "2"))
 (symbol
  (lib_id "Device:C")
  (at 132.08 142.24 0)
  (mirror x)
  (unit 1)
  (exclude_from_sim no)
  (in_bom yes)
  (on_board yes)
  (dnp no)
  (property "Reference" "C19" (at 128.27 140.9699 0) (effects (font (size 1.27 1.27)) (justify right)))
  (property "Value" "10n" (at 128.27 143.5099 0) (effects (font (size 1.27 1.27)) (justify right)))
  (property "Footprint" "Capacitor_SMD:C_0402_1005Metric" (at 133.0452 138.43 0) (effects (font (size 1.27 1.27)) (hide yes)))
  (property "Datasheet" "~" (at 132.08 142.24 0) (effects (font (size 1.27 1.27)) (hide yes)))
  (property "Description" "Unpolarized capacitor" (at 132.08 142.24 0) (effects (font (size 1.27 1.27)) (hide yes)))
  (pin "1")
  (pin "2"))
 (symbol
  (lib_id "power:PWR_FLAG")
  (at 147.32 123.19 0)
  (unit 1)
  (exclude_from_sim no)
  (in_bom yes)
  (on_board yes)
  (dnp no)
  (fields_autoplaced yes)
  (property "Reference" "#FLG05" (at 147.32 121.285 0) (effects (font (size 1.27 1.27)) (hide yes)))
  (property "Value" "PWR_FLAG" (at 147.32 118.11 0) (effects (font (size 1.27 1.27))))
  (property "Footprint" "" (at 147.32 123.19 0) (effects (font (size 1.27 1.27)) (hide yes)))
  (property "Datasheet" "~" (at 147.32 123.19 0) (effects (font (size 1.27 1.27)) (hide yes)))
  (property "Description" "Special symbol for telling ERC where power comes from" (at 147.32 123.19 0) (effects (font (size 1.27 1.27)) (hide yes)))
  (pin "1"))
 (symbol
  (lib_id "power:+24V")
  (at 80.01 55.88 0)
  (unit 1)
  (exclude_from_sim no)
  (in_bom yes)
  (on_board yes)
  (dnp no)
  (property "Reference" "#PWR010" (at 80.01 59.69 0) (effects (font (size 1.27 1.27)) (hide yes)))
  (property "Value" "+24V" (at 77.978 51.054 0) (effects (font (size 1.27 1.27)) (justify left)))
  (property "Footprint" "" (at 80.01 55.88 0) (effects (font (size 1.27 1.27)) (hide yes)))
  (property "Datasheet" "" (at 80.01 55.88 0) (effects (font (size 1.27 1.27)) (hide yes)))
  (property "Description" "Power symbol creates a global label with name \"+24V\"" (at 80.01 55.88 0) (effects (font (size 1.27 1.27)) (hide yes)))
  (pin "1"))
 (symbol
  (lib_id "EasyEDA_Lib:XT30UPB-F")
  (at 59.69 64.77 0)
  (mirror y)
  (unit 1)
  (exclude_from_sim no)
  (in_bom yes)
  (on_board yes)
  (dnp no)
  (property "Reference" "CN1" (at 57.15 54.61 0) (effects (font (size 1.27 1.27))))
  (property "Value" "XT30UPB-F30.G.Y" (at 57.15 57.15 0) (effects (font (size 1.27 1.27))))
  (property "Footprint" "EasyEDA_Lib:CONN-TH_XT30UPB-F" (at 59.69 64.77 0) (effects (font (size 1.27 1.27)) (hide yes)))
  (property "Datasheet" "https://item.szlcsc.com/datasheet/XT30UPB-F30.G.Y/109989.html" (at 59.69 64.77 0) (effects (font (size 1.27 1.27)) (hide yes)))
  (property "Description" "Rated current:15A Rated voltage: colour:Yellow Connector type:Model aircraft plug contact resistance: interface form:Female insulating material: metal material:Gold plating" (at 59.69 64.77 0) (effects (font (size 1.27 1.27)) (hide yes)))
  (property "Manufacturer Part" "XT30UPB-F30.G.Y" (at 59.69 64.77 0) (effects (font (size 1.27 1.27)) (hide yes)))
  (property "Manufacturer" "AMASS(艾迈斯)" (at 59.69 64.77 0) (effects (font (size 1.27 1.27)) (hide yes)))
  (property "Supplier Part" "C108769" (at 59.69 64.77 0) (effects (font (size 1.27 1.27)) (hide yes)))
  (property "Supplier" "LCSC" (at 59.69 64.77 0) (effects (font (size 1.27 1.27)) (hide yes)))
  (property "LCSC Part Name" "AMASS(艾迈斯)模插头锂电池插头电机控制器充电器电池接头连接器焊接 PCB直立焊板立式 母头XT30UPB-F30.G.Y" (at 59.69 64.77 0) (effects (font (size 1.27 1.27)) (hide yes)))
  (pin "2")
  (pin "1"))
 (symbol
  (lib_id "power:PWR_FLAG")
  (at 72.39 55.88 0)
  (unit 1)
  (exclude_from_sim no)
  (in_bom yes)
  (on_board yes)
  (dnp no)
  (property "Reference" "#FLG01" (at 72.39 53.975 0) (effects (font (size 1.27 1.27)) (hide yes)))
  (property "Value" "PWR_FLAG" (at 72.39 51.054 0) (effects (font (size 1.27 1.27))))
  (property "Footprint" "" (at 72.39 55.88 0) (effects (font (size 1.27 1.27)) (hide yes)))
  (property "Datasheet" "~" (at 72.39 55.88 0) (effects (font (size 1.27 1.27)) (hide yes)))
  (property "Description" "Special symbol for telling ERC where power comes from" (at 72.39 55.88 0) (effects (font (size 1.27 1.27)) (hide yes)))
  (pin "1"))
 (symbol
  (lib_id "Device:C")
  (at 80.01 62.23 0)
  (unit 1)
  (exclude_from_sim no)
  (in_bom yes)
  (on_board yes)
  (dnp no)
  (fields_autoplaced yes)
  (property "Reference" "C9" (at 83.82 60.9599 0) (effects (font (size 1.27 1.27)) (justify left)))
  (property "Value" "2.2u" (at 83.82 63.4999 0) (effects (font (size 1.27 1.27)) (justify left)))
  (property "Footprint" "Capacitor_SMD:C_0402_1005Metric" (at 80.9752 66.04 0) (effects (font (size 1.27 1.27)) (hide yes)))
  (property "Datasheet" "~" (at 80.01 62.23 0) (effects (font (size 1.27 1.27)) (hide yes)))
  (property "Description" "Unpolarized capacitor" (at 80.01 62.23 0) (effects (font (size 1.27 1.27)) (hide yes)))
  (pin "1")
  (pin "2"))
 (symbol
  (lib_id "power:GNDREF")
  (at 78.74 149.86 0)
  (unit 1)
  (exclude_from_sim no)
  (in_bom yes)
  (on_board yes)
  (dnp no)
  (fields_autoplaced yes)
  (property "Reference" "#PWR030" (at 78.74 156.21 0) (effects (font (size 1.27 1.27)) (hide yes)))
  (property "Value" "GND" (at 78.74 154.94 0) (effects (font (size 1.27 1.27))))
  (property "Footprint" "" (at 78.74 149.86 0) (effects (font (size 1.27 1.27)) (hide yes)))
  (property "Datasheet" "" (at 78.74 149.86 0) (effects (font (size 1.27 1.27)) (hide yes)))
  (property "Description" "Power symbol creates a global label with name \"GNDREF\" , reference supply ground" (at 78.74 149.86 0) (effects (font (size 1.27 1.27)) (hide yes)))
  (pin "1"))
 (symbol
  (lib_id "Device:C")
  (at 157.48 73.66 180)
  (unit 1)
  (exclude_from_sim no)
  (in_bom yes)
  (on_board yes)
  (dnp no)
  (fields_autoplaced yes)
  (property "Reference" "C15" (at 161.29 72.3899 0) (effects (font (size 1.27 1.27)) (justify right)))
  (property "Value" "22u" (at 161.29 74.9299 0) (effects (font (size 1.27 1.27)) (justify right)))
  (property "Footprint" "Capacitor_SMD:C_0402_1005Metric" (at 156.5148 69.85 0) (effects (font (size 1.27 1.27)) (hide yes)))
  (property "Datasheet" "~" (at 157.48 73.66 0) (effects (font (size 1.27 1.27)) (hide yes)))
  (property "Description" "Unpolarized capacitor" (at 157.48 73.66 0) (effects (font (size 1.27 1.27)) (hide yes)))
  (pin "1")
  (pin "2"))
 (symbol
  (lib_id "power:GNDREF")
  (at 146.05 86.36 0)
  (unit 1)
  (exclude_from_sim no)
  (in_bom yes)
  (on_board yes)
  (dnp no)
  (fields_autoplaced yes)
  (property "Reference" "#PWR025" (at 146.05 92.71 0) (effects (font (size 1.27 1.27)) (hide yes)))
  (property "Value" "GND" (at 146.05 91.44 0) (effects (font (size 1.27 1.27))))
  (property "Footprint" "" (at 146.05 86.36 0) (effects (font (size 1.27 1.27)) (hide yes)))
  (property "Datasheet" "" (at 146.05 86.36 0) (effects (font (size 1.27 1.27)) (hide yes)))
  (property "Description" "Power symbol creates a global label with name \"GNDREF\" , reference supply ground" (at 146.05 86.36 0) (effects (font (size 1.27 1.27)) (hide yes)))
  (pin "1"))
 (symbol
  (lib_id "Device:C")
  (at 138.43 132.08 180)
  (unit 1)
  (exclude_from_sim no)
  (in_bom yes)
  (on_board yes)
  (dnp no)
  (property "Reference" "C18" (at 142.24 130.8099 0) (effects (font (size 1.27 1.27)) (justify right)))
  (property "Value" "2.2u" (at 142.24 133.3499 0) (effects (font (size 1.27 1.27)) (justify right)))
  (property "Footprint" "Capacitor_SMD:C_0402_1005Metric" (at 137.4648 128.27 0) (effects (font (size 1.27 1.27)) (hide yes)))
  (property "Datasheet" "~" (at 138.43 132.08 0) (effects (font (size 1.27 1.27)) (hide yes)))
  (property "Description" "Unpolarized capacitor" (at 138.43 132.08 0) (effects (font (size 1.27 1.27)) (hide yes)))
  (pin "1")
  (pin "2"))
 (symbol
  (lib_id "Device:R")
  (at 146.05 68.58 0)
  (unit 1)
  (exclude_from_sim no)
  (in_bom yes)
  (on_board yes)
  (dnp no)
  (fields_autoplaced yes)
  (property "Reference" "R7" (at 148.59 67.3099 0) (effects (font (size 1.27 1.27)) (justify left)))
  (property "Value" "88.7k" (at 148.59 69.8499 0) (effects (font (size 1.27 1.27)) (justify left)))
  (property "Footprint" "PCM_Resistor_SMD_AKL:R_0402_1005Metric" (at 144.272 68.58 90) (effects (font (size 1.27 1.27)) (hide yes)))
  (property "Datasheet" "~" (at 146.05 68.58 0) (effects (font (size 1.27 1.27)) (hide yes)))
  (property "Description" "Resistor" (at 146.05 68.58 0) (effects (font (size 1.27 1.27)) (hide yes)))
  (pin "1")
  (pin "2"))
 (symbol
  (lib_id "Device:LED")
  (at 152.4 134.62 90)
  (unit 1)
  (exclude_from_sim no)
  (in_bom yes)
  (on_board yes)
  (dnp no)
  (property "Reference" "D4" (at 156.21 134.9374 90) (effects (font (size 1.27 1.27)) (justify right)))
  (property "Value" "LED" (at 156.21 137.4774 90) (effects (font (size 1.27 1.27)) (justify right)))
  (property "Footprint" "LED_SMD:LED_0603_1608Metric" (at 152.4 134.62 0) (effects (font (size 1.27 1.27)) (hide yes)))
  (property "Datasheet" "~" (at 152.4 134.62 0) (effects (font (size 1.27 1.27)) (hide yes)))
  (property "Description" "Light emitting diode" (at 152.4 134.62 0) (effects (font (size 1.27 1.27)) (hide yes)))
  (property "Sim.Pins" "1=K 2=A" (at 152.4 134.62 0) (effects (font (size 1.27 1.27)) (hide yes)))
  (pin "1")
  (pin "2")))
